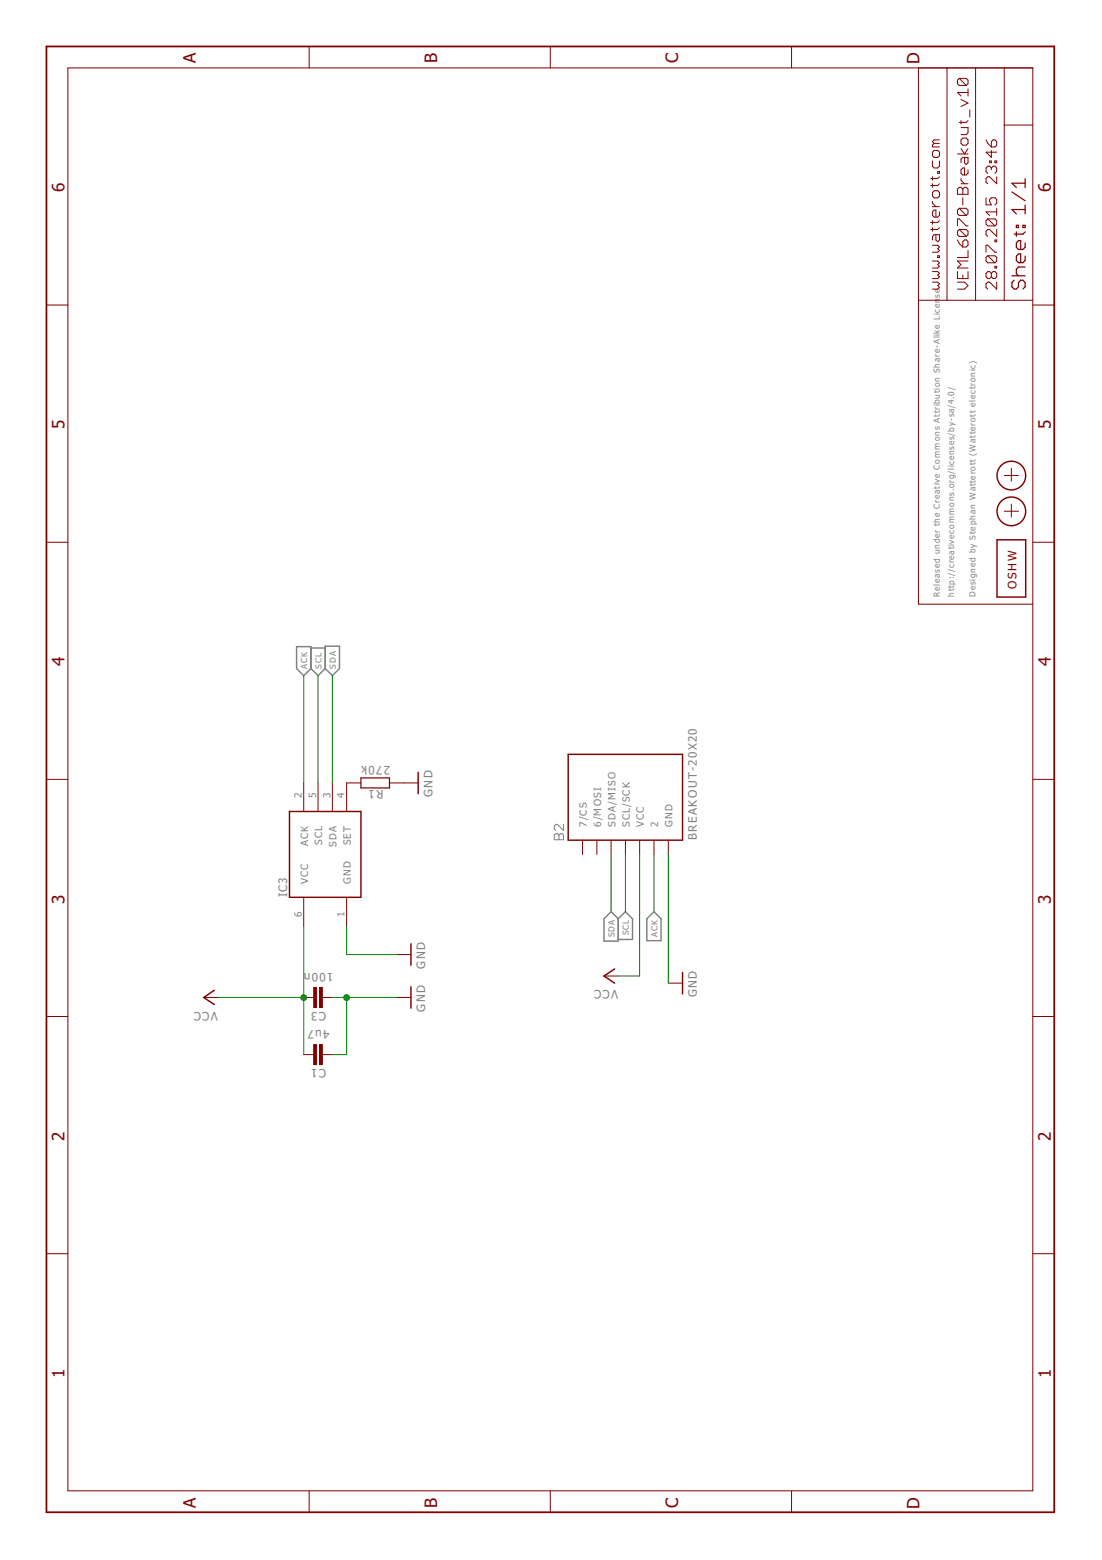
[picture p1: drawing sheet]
<svg xmlns="http://www.w3.org/2000/svg" width="210mm" height="297mm" viewBox="0 0 210 297" stroke-linecap="round" stroke-linejoin="round" font-family="sans-serif">
<path d="M105.6 159l.3-.3h.3l.3 .3 .2-.3h.3l.3 .3v.9h-1.7zM106.5 159v.9M107.3 157v1.1l-1.1-1.1h-.3l-.3 .3v.5l.3 .3" fill="none" stroke="#808080" stroke-width=".19"/>
<path d="M56.5 123.1h2.7v4.2l-1.4 1.4-1.3-1.4zM59.2 127.3l1.4 1.4 1.3-1.4M59.2 123.4h2.7M61.9 123h2.8v4.3l-1.4 1.4-1.4-1.4zM115 174.9l1.4-1.3 1.4 1.3v4.3h-2.8zM117.8 174.9l1.3-1.3 1.4 1.3v4h-2.7M124.6 173.6l1.3 1.3v4.2h-2.7v-4.2z" fill="none" stroke="#808080" stroke-width=".28"/>
<g fill="none" stroke="#800000" stroke-width=".19">
<path d="M12.9 12.9h183.8v271h-183.8zM58.9 8.8v4.1M104.8 8.8v4.1M150.8 8.8v4.1M174.9 12.9v102.1h21.8M180.4 12.9v44.3M182.7 14.9l-.3 .4v.6l.3 .4h1.3M182.7 14.9h1.3l.4 .4v.6l-.4 .4M182.7 14.9l1.3 1.4M183 18.9l1.4 .7-1.4 .7M184.4 16.9v1.4M184.4 17.6h-2l.6 .7"/>
<path d="M185.8 12.9v44.3M191.3 12.9v44.3M177.6 30.6v1l.3 .4h.7l.3-.4v-1M177.6 33.7v.6M177.6 35v.7M177.6 38.3v.4l.7 .6M177.6 39.3h1.3M177.9 28.6h.7l.3 .4v.7l-.3 .3h-.7l-.3-.3v-.7zM177.9 36.3h.7l.3 .4v.6l-.3 .4h-.7l-.3-.4v-.6zM177.9 27.3l-.3 .3v.4h1.3M177.9 27.3h1M178.6 32.7h.3v.3h-.3z"/>
<path d="M178.9 26.6h-1l-.3 .4 .3 .3M178.9 35l-.3 .3h-1.3M178.9 33.7l-.3 .3h-1.3M182.4 36l.3-.3h.3l.4 .3 .3-.3h.3l.4 .3v1h-2zM182.4 29.3h2M182.7 39.7l-.3 .3v.7l.3 .3h1.3M182.7 39.7h1.3l.4 .3v.7l-.4 .3M182.7 39.7l1.3 1.3M183 24.3h1.4v1l-.4 .3h-1M183 35h1.4M183 34v.3l.7 .7M183 23v.6"/>
<path d="M183 28.3l.7 1 .7-1M183.4 26.3h.6l.4 .3v.7l-.4 .3h-.6l-.4-.3v-.7zM183.4 36v1M183.4 37.7v1.3M183.7 30v1l.3 .3 .4-.3v-1h-1l-.4 .3v.7M184.4 32.3v.7l-.4 .3h-.6l-.4-.3v-.7l.4-.3h.3v1.3M184.4 23l-.4 .3h-1.3M184.7 21v1.3M187.8 37.7v1.3h1l-.3-.7v-.3l.3-.3h.7l.3 .3v.7l-.3 .3M187.8 26.6l.4 .7 .6 .7M188.5 30.6h.3v.4h-.3zM188.8 27l.4-.4h.3l.3 .4v.6l-.3 .4h-.7z"/>
<path d="M188.8 32l.4-.4h.3l.3 .4v.7l-.3 .3M188.8 32l-.3-.4h-.3l-.4 .4v.7l.4 .3M188.8 28.6v1.4l-1-1h2M188.8 32v.3M189.5 30.6h.3v.4h-.3zM189.8 33.7v1.3l-1.3-1.3h-.3l-.4 .3v.7l.4 .3M189.8 39.7v1.3M191.3 23.8h5.4M8.8 58.1h4.1M174.9 57.2h21.8M177.6 53.7h1l.3 .3-.3 .4 .3 .3-.3 .4h-1M177.6 51.7h1l.3 .3-.3 .4 .3 .3-.3 .3h-1"/>
<path d="M177.6 49.7h1l.3 .3-.3 .4 .3 .3-.3 .3h-1M177.6 46.7h1l.3 .3-.3 .4 .3 .3-.3 .3h-1M177.6 42v.7M177.6 43.3v.7M178.3 44.7v1l.3 .3 .3-.3v-1h-1l-.3 .3v.7M178.6 48.7h.3v.3h-.3zM178.9 43.3l-.3 .4h-1.3M178.9 40.3v.7l-.3 .3h-.7l-.3-.3v-.7l.3-.3h.4v1.3M178.9 42l-.3 .4h-1.3M182.4 53.7h1.3l.7 .7-.7 .7h-1.3M182.4 43v-1.3h.3l1.3 1.3h.4M182.4 51.7v1.3h2v-1.3"/>
<path d="M182.4 45.7l.3 .7 .7 .6M182.7 43.7l-.3 .3v.7l.3 .3h1.3M182.7 43.7h1.3l.4 .3v.7l-.4 .3M182.7 43.7l1.3 1.3M183.4 46l.3-.3h.3l.4 .3v.7l-.4 .3h-.6zM183.4 52.4v.6M184.4 47.7v1.3h-2M184.4 49.7h-2l.6 .7-.6 .6h2M187.8 48v-1.3h.4l1.3 1.3h.3M188.2 41.7h1.3l.3 .3v.7l-.3 .3M188.2 41.7l-.4 .3v.7l.4 .3h1.3M188.2 48.7h1.3l.3 .3v.7l-.3 .3"/>
<path d="M188.2 48.7l-.4 .3v.7l.4 .3h1.3M188.2 48.7l1.3 1.3M188.2 41.7l1.3 1.3M188.8 52l-.3-.3h-.3l-.4 .3v.7l.4 .3h.3l.3-.3M188.8 52l.4-.3h.3l.3 .3v.7l-.3 .3h-.3l-.4-.3M188.8 52v.7M189.5 50.7h.3v.3h-.3zM189.5 45.7h.3v.3h-.3zM189.8 53.7v1.4l-1.3-1.4h-.3l-.4 .3v.7l.4 .4M189.8 43.7v1.3l-1.3-1.3h-.3l-.4 .3v.7l.4 .3M189.8 40.3h-2l.7 .7M196.7 58.1h4.1"/>
<path d="M191.3 97.3h2.7M191.3 90.5h2.7M192.6 89.2v2.4M192.6 96v2.4M8.8 103.3h4.1M196.7 103.3h4.1M8.8 148.4h4.1M57.8 149.1v5.4M60.6 149.1v5.4M63.3 149.1v5.4M68.7 149.1h-2.7v5.4M74.2 149.1h5.5"/>
<path d="M111 160v2.7M113.7 160v2.7M116.4 160v2.7M119.1 160v2.7M121.8 160v2.7M124.6 160v2.7M127.3 160v2.7M196.7 148.4h4.1M57.8 170.9v5.4M66 170.9v5.4M8.8 193.5h4.1M38.8 189.9h2.7"/>
<path d="M57.8 189.9h2M61.4 189.9h1.9M75.6 181.8h2.7M75.6 189.9h2.7M115 185.8h2.8M127.3 187.2h2.7M196.7 193.5h4.1M57.8 200.8h2M61.4 200.8h1.9M8.8 238.7h4.1M196.7 238.7h4.1M58.9 283.9v4.1"/>
<path d="M104.8 283.9v4.1M150.8 283.9v4.1"/>
</g>
<path d="M8.8 8.8h192v279.2h-192z" fill="none" stroke="#800000" stroke-width=".34"/>
<g fill="none" stroke="#800000" stroke-width=".23">
<path d="M192.7 36.6l2.6 1.6M195.3 39.9h-2.6l.9 .8M195.3 34v1.7M195.3 39.1v1.6M195.3 34.9h-2.6l.9 .8M192.7 52.5h2.6M193.2 53.4l-.5 .4v.8l.5 .4h.4l.4-.4v-.8l.4-.4h.4l.5 .4v.8l-.5 .4M193.6 42.9h.4v.4h-.4zM193.6 44.2v.8M194.8 42.9h.5v.4h-.5zM195.3 46.2v.9l-.5 .4h-.8l-.4-.4v-.9l.4-.4h.4v1.7M195.3 48.8v.8l-.5 .4h-.8l-.4-.4v-.8l.4-.5h.4v1.7"/>
<path d="M195.3 50.8h-1.3l-.4 .5v.8l.4 .4M195.3 44.2l-.5 .4h-1.6M68.7 148.1h5.5v1.9h-5.5z"/>
</g>
<g fill="none" stroke="#800000" stroke-width=".28">
<path d="M189.9 102.8h5.5v10.9h-5.5zM55.1 154.5h13.6v16.4h-13.6zM79.7 147v4.1M108.2 143.6h21.8v16.4h-21.8zM78.3 179.7v4.1M40.8 188.6l-2 1.3 2 1.4M78.3 187.9v4.1M117.1 184.5l-2.1 1.3 2.1 1.4M130 185.2v4.1"/>
<circle cx="192.6" cy="97.4" r="2.73"/>
<circle cx="192.6" cy="90.6" r="2.73"/>
</g>
<g fill="#800000" stroke="#800000" stroke-width=".19">
<path d="M59.8 188h.5v3.8h-.5z"/>
<path d="M60.9 188h.5v3.8h-.5z"/>
<path d="M59.8 198.9h.5v3.8h-.5z"/>
<path d="M60.9 198.9h.5v3.8h-.5z"/>
</g>
<g fill="none" stroke="#008000" stroke-width=".19">
<path d="M57.8 128.7v20.4M60.6 128.7v20.4M63.3 128.7v20.4M57.8 176.3v24.5M66 176.3v5.5h9.6M116.4 162.7v10.9M119.1 162.7v10.9M121.8 162.7v23.1h-4M124.6 162.7v10.9M127.3 162.7v24.5M41.5 189.9h16.3M63.3 189.9h12.3"/>
<path d="M66 189.9v10.9h-2.7"/>
</g>
<g fill="#008000" stroke="#008000" stroke-width=".19">
<circle cx="66" cy="189.9" r=".55"/>
<circle cx="57.8" cy="189.9" r=".55"/>
</g>
<g font-size="3.9" fill="#800000">
<text x="37.3" y="12.1" transform="rotate(-90 37.3 12.1)">A</text>
<text x="83.2" y="12.1" transform="rotate(-90 83.2 12.1)">B</text>
<text x="129.2" y="12.1" transform="rotate(-90 129.2 12.1)">C</text>
<text x="175.1" y="12.2" transform="rotate(-90 175.1 12.2)">D</text>
<text x="12.3" y="36.6" transform="rotate(-90 12.3 36.6)">6</text>
<text x="200.2" y="36.6" transform="rotate(-90 200.2 36.6)">6</text>
<text x="12.3" y="81.7" transform="rotate(-90 12.3 81.7)">5</text>
<text x="200.2" y="81.7" transform="rotate(-90 200.2 81.7)">5</text>
<text x="12.3" y="126.9" transform="rotate(-90 12.3 126.9)">4</text>
<text x="200.2" y="126.9" transform="rotate(-90 200.2 126.9)">4</text>
<text x="12.3" y="172.1" transform="rotate(-90 12.3 172.1)">3</text>
<text x="200.2" y="172.1" transform="rotate(-90 200.2 172.1)">3</text>
<text x="12.3" y="217.2" transform="rotate(-90 12.3 217.2)">2</text>
<text x="200.2" y="217.2" transform="rotate(-90 200.2 217.2)">2</text>
<text x="12.3" y="262.4" transform="rotate(-90 12.3 262.4)">1</text>
<text x="200.2" y="262.4" transform="rotate(-90 200.2 262.4)">1</text>
<text x="37.3" y="287.1" transform="rotate(-90 37.3 287.1)">A</text>
<text x="83.2" y="287.1" transform="rotate(-90 83.2 287.1)">B</text>
<text x="129.2" y="287.1" transform="rotate(-90 129.2 287.1)">C</text>
<text x="175.1" y="287.2" transform="rotate(-90 175.1 287.2)">D</text>
</g>
<text font-size="2.7" fill="#800000" x="193.6" y="112.1" transform="rotate(-90 193.6 112.1)">OSHW</text>
<g font-size="2.7" fill="#808080">
<text x="74.3" y="145.8" transform="rotate(-180 74.3 145.8)">270k</text>
<text x="73" y="150.4" transform="rotate(-180 73 150.4)">R1</text>
<text x="82.4" y="151.8" transform="rotate(-90 82.4 151.8)">GND</text>
<text x="132.7" y="160" transform="rotate(-90 132.7 160)">BREAKOUT-20X20</text>
<text x="54.7" y="170.9" transform="rotate(-90 54.7 170.9)">IC3</text>
<text x="63.5" y="185.3" transform="rotate(-180 63.5 185.3)">100n</text>
<text x="81" y="184.5" transform="rotate(-90 81 184.5)">GND</text>
<text x="117.8" y="188.6" transform="rotate(-180 117.8 188.6)">VCC</text>
<text x="132.7" y="189.9" transform="rotate(-90 132.7 189.9)">GND</text>
<text x="41.5" y="192.6" transform="rotate(-180 41.5 192.6)">VCC</text>
<text x="62.1" y="192.6" transform="rotate(-180 62.1 192.6)">C3</text>
<text x="62.8" y="196.2" transform="rotate(-180 62.8 196.2)">4u7</text>
<text x="81" y="192.6" transform="rotate(-90 81 192.6)">GND</text>
<text x="62.1" y="203.5" transform="rotate(-180 62.1 203.5)">C1</text>
</g>
<g font-size="2.3" fill="#808080">
<text x="57.5" y="152" transform="rotate(-90 57.5 152)">2</text>
<text x="60.2" y="152" transform="rotate(-90 60.2 152)">5</text>
<text x="62.9" y="152" transform="rotate(-90 62.9 152)">3</text>
<text x="65.6" y="152" transform="rotate(-90 65.6 152)">4</text>
<text x="58.7" y="161.1" transform="rotate(-90 58.7 161.1)">ACK</text>
<text x="61.4" y="160.8" transform="rotate(-90 61.4 160.8)">SCL</text>
<text x="64.1" y="161.3" transform="rotate(-90 64.1 161.3)">SDA</text>
<text x="66.8" y="161" transform="rotate(-90 66.8 161)">SET</text>
<text x="111.8" y="157.5" transform="rotate(-90 111.8 157.5)">7/CS</text>
<text x="114.5" y="157.5" transform="rotate(-90 114.5 157.5)">6/MOSI</text>
<text x="117.2" y="157.5" transform="rotate(-90 117.2 157.5)">SDA/MISO</text>
<text x="119.9" y="157.5" transform="rotate(-90 119.9 157.5)">SCL/SCK</text>
<text x="122.7" y="157.5" transform="rotate(-90 122.7 157.5)">VCC</text>
<text x="125.4" y="157.5" transform="rotate(-90 125.4 157.5)">2</text>
<text x="128.1" y="157.5" transform="rotate(-90 128.1 157.5)">GND</text>
<text x="58.7" y="168.4" transform="rotate(-90 58.7 168.4)">VCC</text>
<text x="66.8" y="168.4" transform="rotate(-90 66.8 168.4)">GND</text>
<text x="57.5" y="174.6" transform="rotate(-90 57.5 174.6)">6</text>
<text x="65.6" y="174.6" transform="rotate(-90 65.6 174.6)">1</text>
</g>
<g font-size="1.9" fill="#808080">
<text x="179" y="56.7" transform="rotate(-90 179 56.7)">se</text>
<text x="179" y="113.7" transform="rotate(-90 179 113.7)">Released under the Creative Commons Attribution Share-Alike Licen</text>
<text x="181.7" y="113.7" transform="rotate(-90 181.7 113.7)">http://creativecommons.org/licenses/by-sa/4.0/</text>
<text x="185.8" y="113.7" transform="rotate(-90 185.8 113.7)">Designed by Stephan Watterott (Watterott electronic)</text>
<text x="58.5" y="127.3" transform="rotate(-90 58.5 127.3)">ACK</text>
<text x="61.3" y="127.3" transform="rotate(-90 61.3 127.3)">SCL</text>
<text x="64" y="127.3" transform="rotate(-90 64 127.3)">SDA</text>
<text x="117.1" y="178.4" transform="rotate(-90 117.1 178.4)">SDA</text>
<text x="119.8" y="178.1" transform="rotate(-90 119.8 178.1)">SCL</text>
<text x="125.2" y="178.4" transform="rotate(-90 125.2 178.4)">ACK</text>
</g>
</svg>
